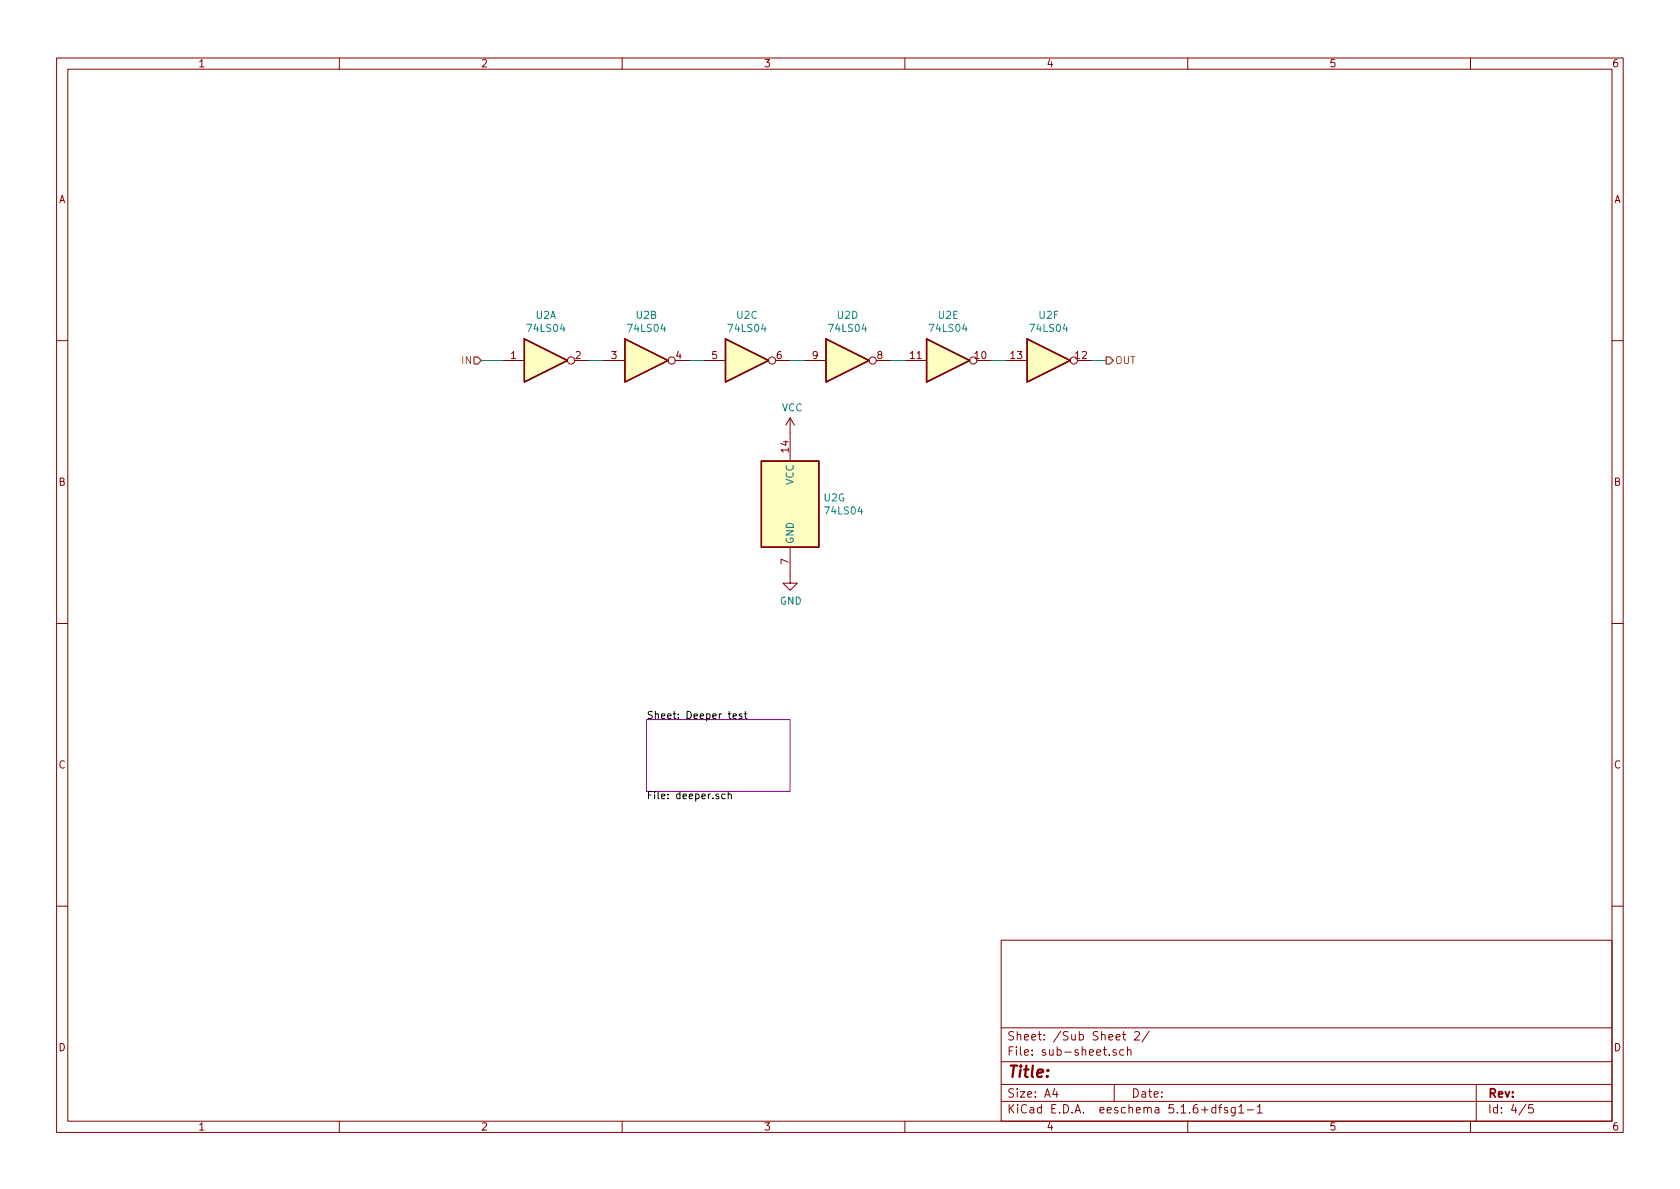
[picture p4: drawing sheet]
<svg xmlns="http://www.w3.org/2000/svg" width="297mm" height="210mm" viewBox="0 0 297 210" stroke-linecap="round" stroke-linejoin="round" font-family="sans-serif">
<g fill="none" stroke="#840000" stroke-width=".18">
<path d="M10 10.3h277v189.9h-277zM12 12.2h273v186.1h-273zM60 10.3v1.9M110 10.3v1.9M160 10.3v1.9M210 10.3v1.9M260 10.3v1.9M10 60.2h2M88.9 63.7h3.8M101.6 63.7h2.5M106.7 63.7h3.8M119.4 63.7h2.5"/>
<path d="M124.5 63.7h3.8M137.2 63.7h2.5M139.7 73.9l-.8 1.3M139.7 73.9v7.6M139.7 73.9l.8 1.3M142.2 63.7h3.8M154.9 63.7h2.6M160 63.7h3.8M172.7 63.7h2.6M177.8 63.7h3.8M190.5 63.7h2.5M285 60.2h2"/>
<path d="M139.7 96.8v6.3h1.3l-1.3 1.3-1.3-1.3h1.3M10 110.3h2M285 110.3h2M10 160.2h2M177 166.3h108v32h-108zM285 160.2h2M60 198.3v1.9M110 198.3v1.9M160 198.3v1.9M177 194.8h108M177 191.8h108M177 187.8h108"/>
<path d="M177 181.8h108M186.5 192.5l-.4 1h1M186.8 193v1M196.1 186.5v.1M197 191.8v3M197.3 185.7l-.3-.1-.2 .2v.2l.5 .2v.3h-.5M197.3 183.4l.7-.1v-.3l-.4-.1-.3 .2 .1 .7h.6M198.5 182.9h.6M198.7 185.7l-.4-.1-.3 .3v.6l.3 .1 .4-.1M198.7 182.4v1.3l.4 .2M199.3 185.7l.2-.1 .4 .1 .1 .9M199.3 185.1v1.5"/>
<path d="M200.6 182.6l.2-.2h.4l.3 .4-.9 1.1h.9M203.2 182.3l-1.3 2M210 198.3v1.9M215 195.9l-.5-.1-.3 .3 .1 .6 .2 .1 .5-.1M215 195.3v1.5M215.5 195.8h.5M216 195.3l-.3 .2v1.3M217 195.9l-.3-.1-.2 .2v.3l.5 .1v.3h-.5M218.4 195.8v1.2l-.3 .3h-.3M218.4 195.9l-.4-.1-.3 .3 .1 .6h.6M219 195.8l.5-.5v1.5M219 196.8h.9"/>
<path d="M220.5 196.3h1.2M222.3 195.8l.4-.5v1.5M222.3 196.8h.9M260 198.3v1.9M261 191.8v6.5M269.8 195.2l-1.2 2M271 195.3h-.7v.7l.2-.1 .5 .1 .1 .2-.1 .5-.2 .1-.5-.1"/>
<circle cx="101" cy="63.7" r=".63"/>
<circle cx="118.7" cy="63.7" r=".63"/>
<circle cx="136.5" cy="63.7" r=".63"/>
<circle cx="154.3" cy="63.7" r=".63"/>
<circle cx="172.1" cy="63.7" r=".63"/>
<circle cx="189.9" cy="63.7" r=".63"/>
</g>
<path d="M114.3 127.2h25.4v12.7h-25.4z" fill="none" stroke="#840084" stroke-width=".18"/>
<path d="M128.8 140v1.2M129.6 126.6l.6-.1-.1-.2-.3-.1-.2 .2 .1 .6h.4M131.2 126.3l-.3-.1-.2 .2 .1 .2 .4 .1v.3h-.5M131.6 126.2h.5M131.8 125.8v1.1l.3 .2M128.2 140.5l-.4-.1-.2 .2 .1 .6h.5M128.8 140.5l.1-.1 .3 .1 .1 .7" fill="none" stroke="#000" stroke-width=".18"/>
<g fill="#ffffc2" stroke="#ffffc2" stroke-width=".18">
<path d="M110.5 59.9l7.6 3.8-7.6 3.9z"/>
<path d="M134.6 81.5h10.2v15.3h-10.2z"/>
<path d="M181.6 59.9l7.6 3.8-7.6 3.9z"/>
<path d="M163.8 59.9l7.6 3.8-7.6 3.9z"/>
<path d="M146 59.9l7.7 3.8-7.7 3.9z"/>
<path d="M128.3 59.9l7.6 3.8-7.6 3.9z"/>
<path d="M92.7 59.9l7.6 3.8-7.6 3.9z"/>
</g>
<path d="M92.7 59.9l7.6 3.8-7.6 3.9zM110.5 59.9l7.6 3.8-7.6 3.9zM128.3 59.9l7.6 3.8-7.6 3.9zM146 59.9l7.7 3.8-7.7 3.9zM163.8 59.9l7.6 3.8-7.6 3.9zM181.6 59.9l7.6 3.8-7.6 3.9zM134.6 81.5h10.2v15.3h-10.2z" fill="none" stroke="#840000" stroke-width=".25"/>
<path d="M85.1 63.7h3.8M104.1 63.7h2.6M121.9 63.7h2.6M139.7 63.7h2.5M157.5 63.7h2.5M175.3 63.7h2.5M193 63.7h2.6" fill="none" stroke="#008400" stroke-width=".18"/>
<path d="M83.8 63.1h.7l.6 .6-.6 .7h-.7zM195.6 63.1h.6l.6 .6-.6 .7h-.6z" fill="none" stroke="#848400" stroke-width=".25"/>
<text font-size="2.8" fill="#840000" x="178" y="190.5">Title:</text>
<g font-size="2.1" fill="#840000">
<text x="178" y="184">Sheet: /Sub Sheet 2/</text>
<text x="178" y="186.7">File: sub-sheet.sch</text>
<text x="178" y="196.9">KiCad E.D.A. eeschema 5.1.6+dfsg1-1</text>
<text x="178" y="194.1">Size: A4</text>
<text x="200" y="194.1">Date:</text>
<text x="263" y="194.1">Rev:</text>
<text x="263" y="196.9">Id: 4/5</text>
</g>
<g font-size="1.8" fill="#840000">
<text x="35" y="11.9">1</text>
<text x="85" y="11.9">2</text>
<text x="135" y="11.9">3</text>
<text x="185" y="11.9">4</text>
<text x="235" y="11.9">5</text>
<text x="285" y="11.9">6</text>
<text x="10.4" y="35.9">A</text>
<text x="285.4" y="35.9">A</text>
<text x="90.3" y="63.5">1</text>
<text x="101.8" y="63.5">2</text>
<text x="108.1" y="63.5">3</text>
<text x="119.5" y="63.5">4</text>
<text x="125.9" y="63.5">5</text>
<text x="137.3" y="63.5">6</text>
<text x="143.7" y="63.5">9</text>
<text x="155.1" y="63.5">8</text>
<text x="161" y="63.5">11</text>
<text x="172.4" y="63.5">10</text>
<text x="178.7" y="63.5">13</text>
<text x="190.2" y="63.5">12</text>
<text x="139.4" y="80" transform="rotate(-90 139.4 80)">14</text>
<text x="10.4" y="85.9">B</text>
<text x="285.4" y="85.9">B</text>
<text x="139.4" y="99.8" transform="rotate(-90 139.4 99.8)">7</text>
<text x="10.4" y="135.9">C</text>
<text x="285.4" y="135.9">C</text>
<text x="10.4" y="185.9">D</text>
<text x="285.4" y="185.9">D</text>
<text x="35" y="199.9">1</text>
<text x="85" y="199.9">2</text>
<text x="135" y="199.9">3</text>
<text x="185" y="199.9">4</text>
<text x="235" y="199.9">5</text>
<text x="285" y="199.9">6</text>
</g>
<g font-size="1.8" fill="#008484">
<text x="93.4" y="58.7">74LS04</text>
<text x="94.8" y="56.4">U2A</text>
<text x="111.2" y="58.7">74LS04</text>
<text x="112.5" y="56.4">U2B</text>
<text x="129" y="58.7">74LS04</text>
<text x="130.3" y="56.4">U2C</text>
<text x="146.8" y="58.7">74LS04</text>
<text x="148.1" y="56.4">U2D</text>
<text x="164.5" y="58.7">74LS04</text>
<text x="165.9" y="56.4">U2E</text>
<text x="182.3" y="58.7">74LS04</text>
<text x="183.7" y="56.4">U2F</text>
<text x="138.2" y="72.7">VCC</text>
<text x="140.3" y="85.8" transform="rotate(-90 140.3 85.8)">VCC</text>
<text x="145.7" y="88.7">U2G</text>
<text x="146" y="91">74LS04</text>
<text x="140.3" y="96.3" transform="rotate(-90 140.3 96.3)">GND</text>
<text x="137.9" y="106.9">GND</text>
</g>
<g font-size="1.8" fill="#848400">
<text x="81.8" y="64.4">IN</text>
<text x="197.1" y="64.4">OUT</text>
</g>
<g font-size="1.8">
<text x="114.3" y="127.1">Sheet: Deeper test</text>
<text x="114.3" y="141.3">File: deeper.sch</text>
</g>
</svg>
